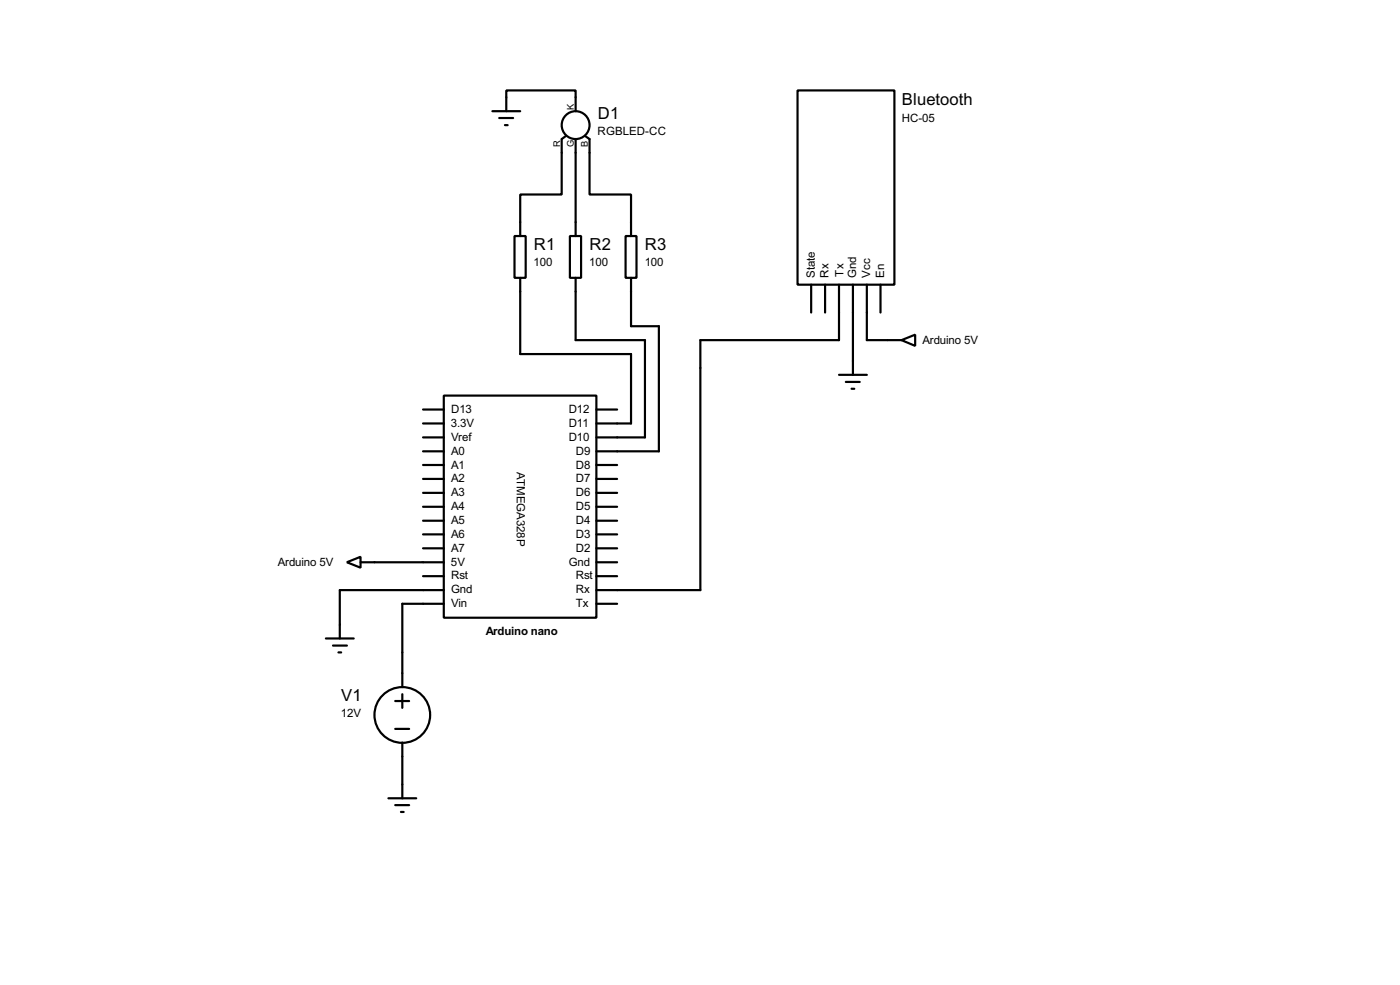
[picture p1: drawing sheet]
<svg xmlns="http://www.w3.org/2000/svg" width="256mm" height="180mm" viewBox="0 0 256 180" stroke-linecap="round" stroke-linejoin="round" font-family="sans-serif">
<g fill="none" stroke="#000" stroke-width=".4">
<path d="M146.1 16.6h17.8v35.5h-17.8zM90.2 20.4h5.1M91.5 21.6h2.5M92.5 22.9h.5M92.8 20.4v-3.8h12.7v3.8M103.7 24.9l-.8 .6v10.1h-7.6v7.6M105.5 25.5v17.7M107.2 24.9l.8 .6v10.1h7.6v7.6M94.3 43.2h2v7.7h-2zM95.3 50.9v13.9h20.3v12.7h-6.3M104.4 43.2h2.1v7.7h-2.1zM105.5 50.9v11.4h12.7v17.8h-8.9"/>
<path d="M114.6 43.2h2v7.7h-2zM115.6 50.9v8.8h5.1v22.9h-11.4M148.6 52.1v5.1M151.2 52.1v5.1M153.7 52.1v10.2h-25.4v45.7h-19M156.3 52.1v16.5M158.8 52.1v10.2h6.4M161.3 52.1v5.1M77.5 77.5h3.8M77.5 75h3.8M81.3 72.4h28v40.7h-28zM109.3 75h3.8"/>
<path d="M153.7 68.6h5.1M155 69.9h2.5M156 71.2h.5M165.2 62.3l2.5-1v2zM77.5 97.8h3.8M77.5 95.3h3.8M77.5 92.8h3.8M77.5 90.2h3.8M77.5 87.7h3.8M77.5 85.1h3.8M77.5 82.6h3.8M77.5 80.1h3.8"/>
<path d="M109.3 97.8h3.8M109.3 95.3h3.8M109.3 92.8h3.8M109.3 90.2h3.8M109.3 87.7h3.8M109.3 85.1h3.8M59.7 116.9h5.1M61 118.2h2.6M62 119.4h.5M63.6 102.9l2.5-1v2zM66.1 102.9h15.2M77.5 105.5h3.8"/>
<path d="M77.5 100.4h3.8M81.3 110.5h-7.6v15.3M81.3 108h-19v8.9M109.3 102.9h3.8M109.3 110.5h3.8M109.3 105.5h3.8M109.3 100.4h3.8M72.4 128.3h2.6M72.4 133.4h2.6M73.7 127.1v2.5M73.7 135.9v10.2M71.2 146.1h5.1"/>
<path d="M72.4 147.4h2.6M73.5 148.6h.5"/>
<circle cx="105.4" cy="22.9" r="2.55"/>
<circle cx="73.7" cy="130.9" r="5.1"/>
</g>
<g font-size="3.4">
<text x="109.5" y="21.7">D1</text>
<text x="165.2" y="19.3">Bluetooth</text>
<text x="97.8" y="45.8">R1</text>
<text x="108" y="45.8">R2</text>
<text x="118.2" y="45.8">R3</text>
<text x="62.5" y="128.3">V1</text>
</g>
<g font-size="2.4">
<text x="165.2" y="22.2">HC-05</text>
<text x="109.5" y="24.7">RGBLED-CC</text>
<text x="97.8" y="48.7">100</text>
<text x="107.9" y="48.7">100</text>
<text x="118.1" y="48.7">100</text>
<text x="149.2" y="50.8" transform="rotate(-90 149.2 50.8)">State</text>
<text x="151.8" y="50.8" transform="rotate(-90 151.8 50.8)">Rx</text>
<text x="154.5" y="50.6" transform="rotate(-90 154.5 50.6)">Tx</text>
<text x="156.9" y="50.8" transform="rotate(-90 156.9 50.8)">Gnd</text>
<text x="159.4" y="50.8" transform="rotate(-90 159.4 50.8)">Vcc</text>
<text x="161.9" y="50.8" transform="rotate(-90 161.9 50.8)">En</text>
<text x="169" y="62.9">Arduino 5V</text>
<text x="82.6" y="75.6">D13</text>
<text x="104.2" y="75.6">D12</text>
<text x="82.6" y="78.2">3.3V</text>
<text x="82.6" y="83.2">A0</text>
<text x="82.6" y="80.7">Vref</text>
<text x="104.2" y="80.7">D10</text>
<text x="104.2" y="78.2">D11</text>
<text x="105.5" y="83.2">D9</text>
<text x="82.6" y="88.3">A2</text>
<text x="82.6" y="85.7">A1</text>
<text x="94.7" y="86.4" transform="rotate(90 94.7 86.4)">ATMEGA328P</text>
<text x="105.5" y="88.3">D7</text>
<text x="105.5" y="85.7">D8</text>
<text x="82.6" y="95.9">A5</text>
<text x="82.6" y="93.4">A4</text>
<text x="82.6" y="90.8">A3</text>
<text x="105.5" y="95.9">D4</text>
<text x="105.5" y="93.4">D5</text>
<text x="105.5" y="90.8">D6</text>
<text x="82.6" y="101">A7</text>
<text x="82.6" y="98.5">A6</text>
<text x="105.5" y="101">D2</text>
<text x="105.5" y="98.5">D3</text>
<text x="50.9" y="103.6">Arduino 5V</text>
<text x="82.6" y="103.6">5V</text>
<text x="82.6" y="106.1">Rst</text>
<text x="104.2" y="103.6">Gnd</text>
<text x="105.5" y="106.1">Rst</text>
<text x="82.6" y="111.2">Vin</text>
<text x="82.6" y="108.6">Gnd</text>
<text x="105.5" y="111.2">Tx</text>
<text x="105.5" y="108.6">Rx</text>
<text x="89" y="116.3">Arduino nano</text>
<text x="62.5" y="131.3">12V</text>
</g>
<g font-size="1.9">
<text x="105.1" y="20.1" transform="rotate(-90 105.1 20.1)">K</text>
<text x="102.6" y="26.9" transform="rotate(-90 102.6 26.9)">R</text>
<text x="105.1" y="26.9" transform="rotate(-90 105.1 26.9)">G</text>
<text x="107.7" y="26.9" transform="rotate(-90 107.7 26.9)">B</text>
</g>
</svg>
